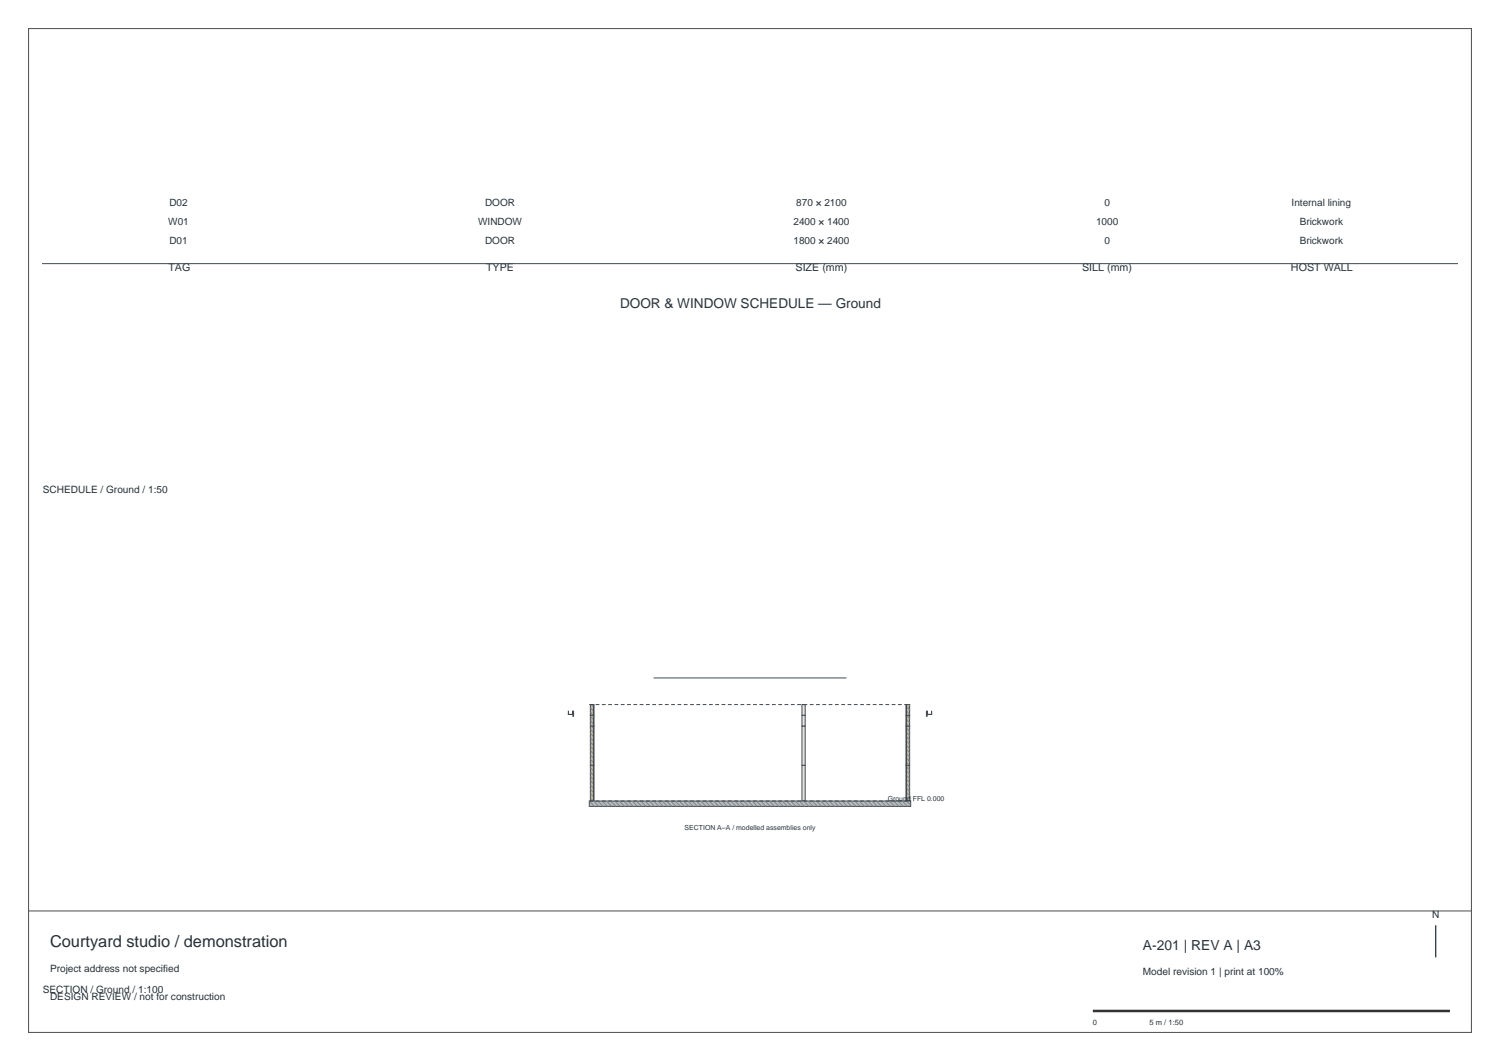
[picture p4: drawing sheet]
<svg xmlns="http://www.w3.org/2000/svg" width="420mm" height="297mm" viewBox="0 0 420 297" stroke-linecap="round" stroke-linejoin="round" font-family="sans-serif">
<path d="M8 8h404v281h-404z" fill="none" stroke="#4d4d4d" stroke-width=".28"/>
<path d="M165.3 214.2h.9v10h-.9z" fill="#ceb998" stroke="#424952" stroke-width=".28"/>
<path d="M165.3 214.9l.9 .9M165.3 216.1l.9 .9M165.3 217.3l.9 .9M165.3 218.5l.9 .9M165.3 219.7l.9 .9M165.8 214.2l.4 .4M165.3 220.9l.9 .9M165.3 222.1l.9 .9M165.3 223.3l.9 .9" fill="none" stroke="#7f8985" stroke-width=".28"/>
<g fill="#e8e6dd" stroke="#424952" stroke-width=".28">
<path d="M166.2 214.2l.1 10z"/>
<path d="M224.5 214.2h.9v10h-.9z"/>
</g>
<path d="M253.8 214.2h.9v10h-.9z" fill="#ceb998" stroke="#424952" stroke-width=".28"/>
<path d="M253.8 214.6l.9 .9M253.8 215.8l.9 .9M253.8 217l.9 .9M253.8 218.2l.9 .9M253.8 219.4l.9 .9M254.6 214.2l.1 .1M253.8 220.6l.9 .9M253.8 221.8l.9 .9M253.8 223l.9 .9" fill="none" stroke="#7f8985" stroke-width=".28"/>
<path d="M253.7 214.2l.1 10z" fill="#e8e6dd" stroke="#424952" stroke-width=".28"/>
<path d="M165.3 203.2h.9v11h-.9z" fill="#ceb998" stroke="#424952" stroke-width=".28"/>
<path d="M165.3 204.1l.9 .9M165.3 205.3l.9 .9M165.3 206.5l.9 .9M165.3 207.7l.9 .9M165.3 208.9l.9 .9M165.3 210.1l.9 .9M165.3 211.3l.9 .9M165.3 212.5l.9 .9M165.3 213.7l.5 .5M165.6 203.2l.6 .6" fill="none" stroke="#7f8985" stroke-width=".28"/>
<g fill="#e8e6dd" stroke="#424952" stroke-width=".28">
<path d="M166.2 203.2l.1 11z"/>
<path d="M224.5 203.2h.9v11h-.9z"/>
</g>
<path d="M253.8 203.2h.9v11h-.9z" fill="#ceb998" stroke="#424952" stroke-width=".28"/>
<path d="M253.8 203.8l.9 .9M253.8 205l.9 .9M253.8 206.2l.9 .9M253.8 207.4l.9 .9M253.8 208.6l.9 .9M253.8 209.8l.9 .9M253.8 211l.9 .9M253.8 212.2l.9 .9M253.8 213.4l.8 .8M254.4 203.2l.3 .3" fill="none" stroke="#7f8985" stroke-width=".28"/>
<path d="M253.7 203.2l.1 11z" fill="#e8e6dd" stroke="#424952" stroke-width=".28"/>
<path d="M165.3 200.2h.9v3h-.9z" fill="#ceb998" stroke="#424952" stroke-width=".28"/>
<path d="M165.3 200.5l.9 .9M165.3 201.7l.9 .9M165.3 202.9l.3 .3" fill="none" stroke="#7f8985" stroke-width=".28"/>
<g fill="#e8e6dd" stroke="#424952" stroke-width=".28">
<path d="M166.2 200.2l.1 3z"/>
<path d="M224.5 200.2h.9v3h-.9z"/>
</g>
<path d="M253.8 200.2h.9v3h-.9z" fill="#ceb998" stroke="#424952" stroke-width=".28"/>
<path d="M253.8 200.2l.9 .9M253.8 201.4l.9 .9M253.8 202.6l.6 .6" fill="none" stroke="#7f8985" stroke-width=".28"/>
<path d="M253.7 200.2l.1 3z" fill="#e8e6dd" stroke="#424952" stroke-width=".28"/>
<path d="M165.3 197.2h.9v3h-.9z" fill="#ceb998" stroke="#424952" stroke-width=".28"/>
<path d="M165.3 198.1l.9 .9M165.3 199.3l.9 .9M165.6 197.2l.6 .6" fill="none" stroke="#7f8985" stroke-width=".28"/>
<g fill="#e8e6dd" stroke="#424952" stroke-width=".28">
<path d="M166.2 197.2l.1 3z"/>
<path d="M224.5 197.2h.9v3h-.9z"/>
</g>
<path d="M253.8 197.2h.9v3h-.9z" fill="#ceb998" stroke="#424952" stroke-width=".28"/>
<path d="M253.8 197.8l.9 .9M253.8 199l.9 .9M254.4 197.2l.3 .3" fill="none" stroke="#7f8985" stroke-width=".28"/>
<path d="M253.7 197.2l.1 3z" fill="#e8e6dd" stroke="#424952" stroke-width=".28"/>
<path d="M165 224.2h90v1.5h-90z" fill="#b9bdbe" stroke="#424952" stroke-width=".28"/>
<g fill="none" stroke="#7f8985" stroke-width=".28">
<path d="M165 224.2l1.5 1.5M165 225.4l.3 .3M166.2 224.2l1.5 1.5M167.4 224.2l1.5 1.5M168.6 224.2l1.5 1.5M169.8 224.2l1.5 1.5M171 224.2l1.5 1.5M172.2 224.2l1.5 1.5M173.4 224.2l1.5 1.5M174.6 224.2l1.5 1.5M175.8 224.2l1.5 1.5M177 224.2l1.5 1.5"/>
<path d="M178.2 224.2l1.5 1.5M179.4 224.2l1.5 1.5M180.6 224.2l1.5 1.5M181.8 224.2l1.5 1.5M183 224.2l1.5 1.5M184.2 224.2l1.5 1.5M185.4 224.2l1.5 1.5M186.6 224.2l1.5 1.5M187.8 224.2l1.5 1.5M189 224.2l1.5 1.5M190.2 224.2l1.5 1.5M191.4 224.2l1.5 1.5"/>
<path d="M192.6 224.2l1.5 1.5M193.8 224.2l1.5 1.5M195 224.2l1.5 1.5M196.2 224.2l1.5 1.5M197.4 224.2l1.5 1.5M198.6 224.2l1.5 1.5M199.8 224.2l1.5 1.5M201 224.2l1.5 1.5M202.2 224.2l1.5 1.5M203.4 224.2l1.5 1.5M204.6 224.2l1.5 1.5M205.8 224.2l1.5 1.5"/>
<path d="M207 224.2l1.5 1.5M208.2 224.2l1.5 1.5M209.4 224.2l1.5 1.5M210.6 224.2l1.5 1.5M211.8 224.2l1.5 1.5M213 224.2l1.5 1.5M214.2 224.2l1.5 1.5M215.4 224.2l1.5 1.5M216.6 224.2l1.5 1.5M217.8 224.2l1.5 1.5M219 224.2l1.5 1.5M220.2 224.2l1.5 1.5"/>
<path d="M221.4 224.2l1.5 1.5M222.6 224.2l1.5 1.5M223.8 224.2l1.5 1.5M225 224.2l1.5 1.5M226.2 224.2l1.5 1.5M227.4 224.2l1.5 1.5M228.6 224.2l1.5 1.5M229.8 224.2l1.5 1.5M231 224.2l1.5 1.5M232.2 224.2l1.5 1.5M233.4 224.2l1.5 1.5M234.6 224.2l1.5 1.5"/>
<path d="M235.8 224.2l1.5 1.5M237 224.2l1.5 1.5M238.2 224.2l1.5 1.5M239.4 224.2l1.5 1.5M240.6 224.2l1.5 1.5M241.8 224.2l1.5 1.5M243 224.2l1.5 1.5M244.2 224.2l1.5 1.5M245.4 224.2l1.5 1.5M246.6 224.2l1.5 1.5M247.8 224.2l1.5 1.5M249 224.2l1.5 1.5"/>
<path d="M250.2 224.2l1.5 1.5M251.4 224.2l1.5 1.5M252.6 224.2l1.5 1.5M253.8 224.2l1.2 1.2"/>
</g>
<path d="M183 189.8h54" fill="none" stroke="#414952" stroke-width=".28"/>
<g fill="#9fa9a5" stroke="#424952" stroke-width=".28">
<path d="M259.4 199.1h.2v1.4h-.2z"/>
<path d="M259.6 200h1.2z"/>
<path d="M259.6 199.1v.9z"/>
<path d="M260.8 199.1v.9z"/>
<path d="M160.4 199.1h.2v1.4h-.2z"/>
<path d="M159.1 200h1.3z"/>
<path d="M160.4 199.1v.9z"/>
<path d="M159.1 199.1l.1 .9z"/>
</g>
<path d="M165 197.2h90M165 224.2h90" fill="none" stroke="#414952" stroke-width=".28" stroke-dasharray="1.1 .7" stroke-linecap="butt"/>
<path d="M11.9 73.8h396.1" fill="none" stroke="#414952" stroke-width=".28"/>
<path d="M8 255h404" fill="none" stroke="#4d4d4d" stroke-width=".28"/>
<path d="M306 283h100" fill="none" stroke="#333" stroke-width=".71" stroke-linecap="butt"/>
<path d="M402 259v9" fill="none" stroke="#333" stroke-width=".35"/>
<text font-size="4.6" fill="#293036" x="14" y="265">Courtyard studio / demonstration</text>
<text font-size="3.9" fill="#293036" x="320" y="266">A-201 | REV A | A3</text>
<text font-size="3.8" fill="#26343d" x="173.6" y="86.2">DOOR &amp; WINDOW SCHEDULE — Ground</text>
<g font-size="3" fill="#26343d">
<text x="47.1" y="75.8">TAG</text>
<text x="136.1" y="75.8">TYPE</text>
<text x="222.8" y="75.8">SIZE (mm)</text>
<text x="303" y="75.8">SILL (mm)</text>
<text x="361.5" y="75.8">HOST WALL</text>
</g>
<g font-size="2.8" fill="#26343d">
<text x="47.4" y="57.8">D02</text>
<text x="135.8" y="57.8">DOOR</text>
<text x="223" y="57.8">870 × 2100</text>
<text x="309.2" y="57.8">0</text>
<text x="361.6" y="57.8">Internal lining</text>
<text x="47.1" y="63">W01</text>
<text x="133.9" y="63">WINDOW</text>
<text x="222.2" y="63">2400 × 1400</text>
<text x="306.9" y="63">1000</text>
<text x="363.9" y="63">Brickwork</text>
<text x="47.4" y="68.2">D01</text>
<text x="135.8" y="68.2">DOOR</text>
<text x="222.2" y="68.2">1800 × 2400</text>
<text x="309.2" y="68.2">0</text>
<text x="363.9" y="68.2">Brickwork</text>
</g>
<g font-size="2.8" fill="#293036">
<text x="12" y="138">SCHEDULE / Ground / 1:50</text>
<text x="401" y="257">N</text>
<text x="14" y="272">Project address not specified</text>
<text x="320" y="273">Model revision 1 | print at 100%</text>
<text x="12" y="278">SECTION / Ground / 1:100</text>
<text x="14" y="280">DESIGN REVIEW / not for construction</text>
</g>
<g font-size="2.1" fill="#293036">
<text x="306" y="287">0</text>
<text x="321.9" y="287">5 m / 1:50</text>
</g>
<g font-size="1.9" fill="#26343d">
<text x="248.6" y="224.2">Ground FFL 0.000</text>
<text x="191.7" y="232.2">SECTION A–A / modelled assemblies only</text>
</g>
</svg>
